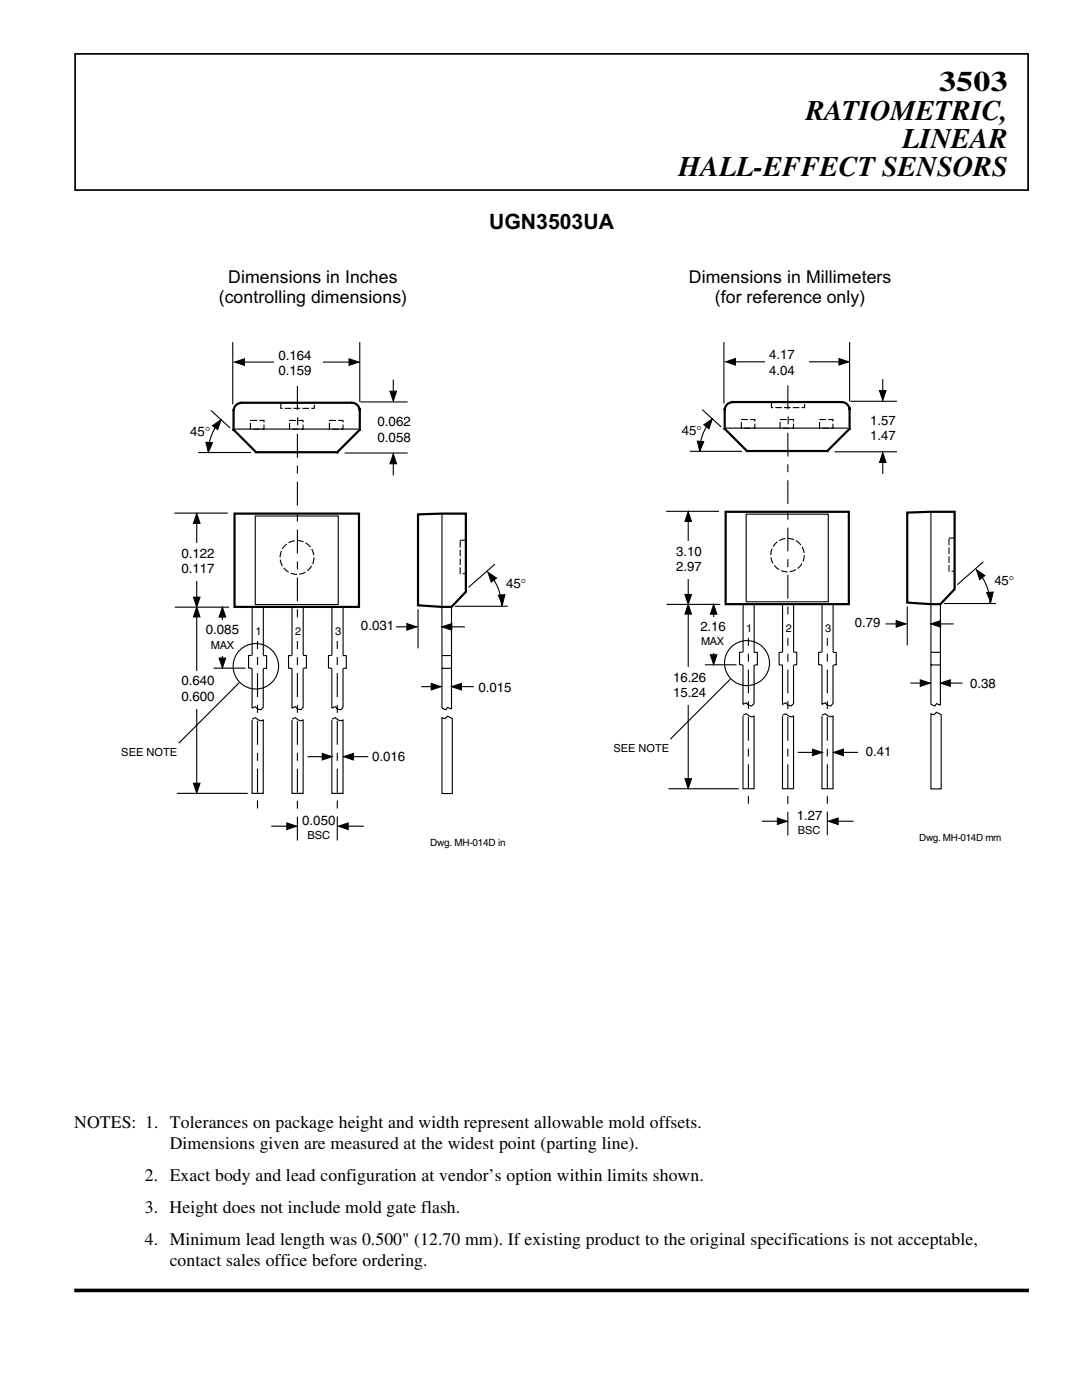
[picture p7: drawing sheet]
<svg xmlns="http://www.w3.org/2000/svg" width="216mm" height="279mm" viewBox="0 0 216 279" stroke-linecap="round" stroke-linejoin="round" font-family="sans-serif">
<path d="M15 10.8h190.1v27.1h-190.1z" fill="none" stroke="#000" stroke-width=".34"/>
<path d="M14.8 257.5h190.5" fill="none" stroke="#000" stroke-width=".72" stroke-linecap="butt"/>
<g fill="none" stroke="#000" stroke-width=".22">
<path d="M146.8 72.2h20.6M169.5 68.3v11.8M176.1 75.7v2.3M144.6 85.4h24.6M157.2 86.4v4.7M157.2 92.7v1.5M157.2 95.8v4.8M166.5 90.2h12.5M169.7 80.1h9.3M176.1 92.3v2.3M157.2 102.1v1.6M157.2 105.3v4.7"/>
<path d="M157.2 111.6v1.6M157.2 114.7v4.8M185.8 102.1v38.5l.7 .3 .4-.5 .7 .3v-20M133 120.6h10.7M148.3 132.7v7.9l.6-.3 .5 .4 .6 .2 .5-.5v-7.7M148.3 120.6v9.6M149.3 127.3v1.6M149.3 130.5v1.5M149.3 133.6v4.8M149.3 139.9v1.6M150.5 120.6v9.6M156.1 132.7v7.9l.7-.3 .4 .4 .7 .2 .4-.5v-7.7"/>
<path d="M156.1 120.6v9.6M157.2 121v1.6M157.2 127.3v1.6M157.2 130.5v1.6M157.2 133.6v4.8M157.2 139.9v1.6M158.4 120.6v9.6M164 132.7v7.9l.6-.3 .5 .4 .6 .2 .5-.5v-7.7M164 120.6v9.6M165.1 127.3v1.6M165.1 130.5v1.5M165.1 133.6v4.8"/>
<path d="M165.1 139.9v1.6M166.2 120.6v9.6M181 121v7.8M181.7 136.3h1.9M185.7 132.7h1.9M189.6 136.3h2.5M148.3 142.8l.6-.4 1.1 .7 .5-.2v14.5h-2.2v-14.5M149.3 143.1v4.7M149.3 149.4v1.6M149.3 152.5v4.7M149.3 158.8v1.6M156.1 142.8l.7-.4 1.1 .7 .4-.2v14.5h-2.2v-14.5"/>
<path d="M157.2 143.1v4.7M157.2 149.4v1.6M157.2 152.6v4.7M157.2 158.9v1.5M164 142.8l.6-.4 1.1 .7 .5-.2v14.5h-2.2v-14.5M165.1 143.1v4.7M165.1 149.4v1.6M165.1 152.5v4.7M165.1 158.8v1.6M185.8 142.5l.6 .1 .5-.4 .9 .4v14.8h-2zM152 163.9h3.1M157.2 162v4.7"/>
<path d="M165.1 162v4.7M167.2 163.9h3.1"/>
</g>
<path d="M147.9 83.7h2.7v1.8h-2.7zM155.7 83.7h2.6v1.8h-2.6zM163.5 83.7h2.7v1.8h-2.7z" fill="none" stroke="#000" stroke-width=".22" stroke-dasharray="1.3 .4" stroke-linecap="butt"/>
<path d="M145.8 80.2h22.2M148.9 90h16.4M167.8 80.2h.1a1.58 1.58 0 0 1 1.6 1.6M169.5 81.3v4.5M169.7 85.4l-4.8 4.8M144.8 102.1h24.6v18.5h-24.6zM181 102.3l9.5-.2v15.5l-2.9 3-6.6-.3z" fill="none" stroke="#000" stroke-width=".44"/>
<path d="M144.8 72.2l2-.6v1.3zM167.4 71.6l2 .6-2 .7zM175.5 78h1.3l-.7 1.9zM176.1 90.3l.7 2h-1.3zM183.6 135.7l2 .6-2 .7zM187.6 136.3l2-.6v1.3zM155.1 163.2l2 .7-2 .7zM165.3 163.9l1.9-.7v1.4z" fill="#000" stroke="#000" stroke-width=".2"/>
<path d="M152.6 68.9h8.7v7.4h-8.7z" fill-rule="evenodd" fill="#fff"/>
<path d="M132.9 102h10.6M137.3 104.1v14.5M148.9 102.6h16.4v17.5h-16.4zM194.9 113.8a9.5 9.5 0 0 1 2.6 6.6M195.8 115l.2 .3M196.2 112.1l-5.2 4.6M197.5 118.2v.1M137.3 122.6v32.8M140.7 132.7h6.3M188.3 120.4h10.4M133.4 157.4h14" fill="none" stroke="#000" stroke-width=".22"/>
<path d="M137.3 102.1l.7 2h-1.3zM194.8 113.7l1.7 1.2-1 .8zM136.7 118.6h1.3l-.7 2zM137.3 120.6l.7 2h-1.3zM196.9 118.3l1.3-.2-.5 2.1zM136.7 155.4h1.3l-.7 2z" fill="#000" stroke="#000" stroke-width=".2"/>
<path d="M132.9 133.2h9.6v7.4h-9.6z" fill-rule="evenodd" fill="#fff"/>
<path d="M142.4 122.6v8.1" fill="none" stroke="#000" stroke-width=".22"/>
<path d="M142.4 120.6l.7 2h-1.4zM141.7 130.7h1.4l-.7 1.9z" fill="#000" stroke="#000" stroke-width=".2"/>
<path d="M138.4 123.1h8.1v7h-8.1z" fill-rule="evenodd" fill="#fff"/>
<path d="M144.4 85.4l4.8 4.7M144.6 81.6v4.2M146.3 80.3h-.1a1.58 1.58 0 0 0-1.6 1.5" fill="none" stroke="#000" stroke-width=".44"/>
<path d="M144.4 68.3v12.3M157.2 76.9v4.8M137.6 90.1h10.4M139.8 88.1v.1M140.1 81.8l3.8 3.4M141.2 84.9l-.2 .3M142.1 83.6a9.5 9.5 0 0 0-2.5 6.4M157.3 83.1v1.6M176.7 124.5h2.1M187.7 124.5h2.6M159.2 150.2h2.9M168.3 150.2h2.9" fill="none" stroke="#000" stroke-width=".22"/>
<path d="M139.1 88l1.3 .1-.8 1.9zM140.4 84.8l1.7-1.2-.6 2zM178.8 123.9l2 .6-2 .7zM185.7 124.5l2-.6v1.3zM162.1 149.5l2 .7-2 .6zM166.3 150.2l2-.7v1.3z" fill="#000" stroke="#000" stroke-width=".2"/>
<path d="M133.3 108h8.8v7.5h-8.8z" fill-rule="evenodd" fill="#fff"/>
<g fill="none" stroke="#000" stroke-width=".22">
<path d="M48.8 72.3h20.8M71.8 68.3v11.9M78.5 75.8v2.3M46.6 85.6h24.9M59.3 86.6v4.8M59.3 92.9v1.6M59.3 96.1v4.8M68.8 90.4h12.5M71.9 80.2h9.4M78.5 92.6v2.3M59.3 102.5v1.6M59.3 105.7v4.8"/>
<path d="M59.3 112.1v1.5M59.3 115.2v4.8M88.2 102.5v38.8l.8 .4 .3-.5 .8 .3v-20.2M34.9 121.2h10.8M50.3 133.4v7.9l.6-.3 .5 .5 .7 .2 .4-.5v-7.8M50.3 121.1v9.7M51.4 127.9v1.6M51.4 131.1v1.6M51.4 134.3v4.8M52.5 121.1v9.8M58.3 133.4v7.9l.6-.3 .5 .5 .6 .2 .5-.5v-7.8M58.3 121.1v9.7"/>
<path d="M59.3 121.6v1.6M59.3 127.9v1.6M59.3 131.1v1.6M59.3 134.3v4.8M60.5 121.2v9.6M66.2 133.4v7.9l.7-.3 .4 .5 .7 .2 .4-.5v-7.8M66.2 121.1v9.7M67.3 127.9v1.6M67.3 131.1v1.6M67.3 134.3v4.8M68.5 121.2v9.6M83.4 121.6v7.8"/>
<path d="M84 137h2M88.2 133.4h1.9M92.1 137h2.5M145.7 135.5l-11.9 12M147.6 132.7h.6M148.2 130.2h-.6v2.5M150.5 130.2h.6v2.5M150.5 132.7h.7M155.5 132.7h.6M156.1 130.2h-.6v2.5M158.4 130.2h.6v2.4M158.4 132.7h.6"/>
<path d="M163.4 132.7h.6M164 130.2h-.7v2.5M166.2 130.2h.7v2.5M166.3 132.7h.6M185.8 130.2h1.8M50.3 143.5l.6-.3 1.2 .6 .4-.1v14.6h-2.2v-14.6M51.4 140.7v1.6M51.4 143.8v4.8M51.4 150.2v1.6M51.4 153.4v4.8M51.4 159.8v1.6M58.3 143.5l.6-.3 1.1 .6 .5-.1v14.6h-2.2v-14.6"/>
<path d="M59.3 140.7v1.6M59.3 143.9v4.8M59.3 150.2v1.6M59.3 153.4v4.8M59.3 159.8v1.6M66.2 143.5l.7-.3 1.1 .6 .4-.1v14.6h-2.2v-14.6M67.3 140.7v1.6M67.3 143.8v4.8M67.3 150.2v1.6M67.3 153.4v4.8M67.3 159.8v1.6M88.2 143.2l.6 .2 .5-.5 1 .5v15h-2.1z"/>
<path d="M54.1 164.9h3.1M59.3 163v4.8M67.3 162.9v4.8M69.5 164.9h3.1"/>
<circle cx="149.1" cy="132.3" r="4.5"/>
</g>
<g fill="none" stroke="#000" stroke-width=".22" stroke-dasharray="1.3 .4" stroke-linecap="butt">
<path d="M50 83.9h2.7v1.8h-2.7zM57.8 83.9h2.7v1.8h-2.7zM65.7 83.9h2.7v1.8h-2.7zM153.9 80.2h6.6v1.1h-6.6zM189.4 107.4h1.1v6.6h-1.1z"/>
<circle cx="157.1" cy="110.8" r="3.3"/>
</g>
<path d="M47.9 80.4h22.4M51 90.2h16.5M70.1 80.4a1.59 1.59 0 0 1 1.7 1.6M71.8 81.4v4.6M71.9 85.6l-4.8 4.8M46.8 102.5h24.8v18.6h-24.8zM83.4 102.7l9.6-.2v15.6l-2.9 3-6.7-.3z" fill="none" stroke="#000" stroke-width=".44"/>
<path d="M46.8 72.3l2-.7v1.3zM69.6 71.6l2 .7-2 .6zM77.8 78.1h1.3l-.6 2zM78.5 90.6l.6 2h-1.3zM86 136.4l2 .6-2 .7zM90.1 137l2-.6v1.3zM57.2 164.2l2 .7-2 .7zM67.5 164.9l2-.7v1.4z" fill="#000" stroke="#000" stroke-width=".2"/>
<path d="M54.7 68.9h9.7v7.5h-9.7z" fill-rule="evenodd" fill="#fff"/>
<path d="M34.8 102.4h10.7M39.3 104.5v14.7M50.9 103h16.6v17.6h-16.6zM97.4 114.3a9.5 9.5 0 0 1 2.7 6.6M98.3 115.5l.2 .3M98.8 112.6l-5.3 4.6M100.1 118.7v.1M39.3 123.1v33.2M42.6 133.3h6.4M90.8 121h10.5M35.3 158.3h14.1" fill="none" stroke="#000" stroke-width=".22"/>
<path d="M39.3 102.5l.6 2h-1.3zM97.4 114.2l1.7 1.2-1.1 .8zM38.6 119.2h1.3l-.6 2zM39.3 121.1l.6 2h-1.3zM99.4 118.8l1.3-.1-.4 2zM38.6 156.3h1.3l-.6 2z" fill="#000" stroke="#000" stroke-width=".2"/>
<path d="M34.8 133.9h9.7v7.5h-9.7z" fill-rule="evenodd" fill="#fff"/>
<path d="M44.4 123.2v8.1" fill="none" stroke="#000" stroke-width=".22"/>
<path d="M44.4 121.2l.6 2h-1.3zM43.7 131.3h1.3l-.6 2z" fill="#000" stroke="#000" stroke-width=".2"/>
<path d="M39.6 123.7h9.8v7.1h-9.8z" fill-rule="evenodd" fill="#fff"/>
<path d="M46.5 85.6l4.7 4.8M46.6 81.7v4.3M48.3 80.4a1.59 1.59 0 0 0-1.7 1.6" fill="none" stroke="#000" stroke-width=".44"/>
<path d="M46.4 68.3v12.4M59.3 77v4.8M39.6 90.3h10.5M41.7 88.3v.1M42.1 81.9l3.8 3.5M43.2 85l-.3 .4M44.1 83.8a9.5 9.5 0 0 0-2.5 6.4M59.4 83.3v1.6M79 125.1h2.2M90.1 125.1h2.7M61.3 151h3M70.5 151h3" fill="none" stroke="#000" stroke-width=".22"/>
<path d="M41.1 88.2l1.3 .2-.8 1.9zM42.4 85l1.7-1.2-.7 2zM81.2 124.4l2 .7-2 .7zM88.2 125.1l1.9-.7v1.4zM64.3 150.3l2 .7-2 .7zM68.5 151l2-.7v1.4z" fill="#000" stroke="#000" stroke-width=".2"/>
<path d="M34.8 108.5h9.7v7.5h-9.7z" fill-rule="evenodd" fill="#fff"/>
<g fill="none" stroke="#000" stroke-width=".22">
<path d="M47.7 136.2l-12.1 12.1M49.6 133.4h.7M50.2 130.8h-.6v2.5M52.6 130.8h.6v2.6M52.6 133.4h.6M57.6 133.4h.6M58.2 130.8h-.6v2.6M60.5 130.8h.6l.1 2.6h-.7M66.2 130.8h-.7l.1 2.6h.6M68.5 130.8h.6v2.6M68.5 133.4h.6M88.2 130.8h1.9"/>
<circle cx="51.1" cy="133" r="4.5"/>
</g>
<g fill="none" stroke="#000" stroke-width=".22" stroke-dasharray="1.3 .4" stroke-linecap="butt">
<path d="M56 80.4h6.7v1.1h-6.7zM91.8 107.8h1.1v6.7h-1.1z"/>
<circle cx="59.3" cy="111.3" r="3.4"/>
</g>
<g font-size="5.6">
<text x="160.8" y="23.9">RATIOMETRIC,</text>
<text x="187.4" y="18.2">3503</text>
<text x="180.1" y="29.5">LINEAR</text>
<text x="135.4" y="35.1">HALL-EFFECT SENSORS</text>
</g>
<text font-size="4.2" x="97.6" y="45.7">UGN3503UA</text>
<g font-size="3.5">
<text x="45.6" y="56.6">Dimensions in Inches</text>
<text x="137.5" y="56.6">Dimensions in Millimeters</text>
<text x="43.6" y="60.5">(controlling dimensions)</text>
<text x="142.7" y="60.5">(for reference only)</text>
<text x="14.8" y="225.1">NOTES: 1. Tolerances on package height and width represent allowable mold offsets.</text>
<text x="33.9" y="229.3">Dimensions given are measured at the widest point (parting line).</text>
<text x="28.9" y="235.7">2. Exact body and lead configuration at vendor’s option within limits shown.</text>
<text x="28.9" y="242">3. Height does not include mold gate flash.</text>
<text x="28.9" y="248.4">4. Minimum lead length was 0.500&quot; (12.70 mm). If existing product to the original specifications is not acceptable,</text>
<text x="33.9" y="252.6">contact sales office before ordering.</text>
</g>
<g font-size="2.7">
<text x="55.6" y="71.8">0.164</text>
<text x="55.6" y="74.9">0.159</text>
<text x="38" y="87">45°</text>
<text x="75.3" y="85">0.062</text>
<text x="75.3" y="88.1">0.058</text>
<text x="36.2" y="111.3">0.122</text>
<text x="36.2" y="114.4">0.117</text>
<text x="101" y="117.3">45°</text>
<text x="72" y="125.7">0.031</text>
<text x="41.1" y="126.6">0.085</text>
<text x="36.2" y="136.7">0.640</text>
<text x="36.2" y="139.8">0.600</text>
<text x="95.5" y="138.1">0.015</text>
<text x="74.2" y="151.8">0.016</text>
<text x="60.3" y="164.6">0.050</text>
</g>
<g font-size="2.6">
<text x="153.5" y="71.7">4.17</text>
<text x="153.5" y="74.8">4.04</text>
<text x="136" y="86.8">45°</text>
<text x="173.7" y="84.8">1.57</text>
<text x="173.7" y="87.9">1.47</text>
<text x="134.9" y="110.9">3.10</text>
<text x="134.9" y="113.9">2.97</text>
<text x="198.4" y="116.8">45°</text>
<text x="139.7" y="126">2.16</text>
<text x="170.6" y="125.1">0.79</text>
<text x="134.3" y="136">16.26</text>
<text x="193.6" y="137.4">0.38</text>
<text x="134.3" y="139.1">15.24</text>
<text x="172.8" y="150.9">0.41</text>
<text x="159" y="163.6">1.27</text>
</g>
<g font-size="2.2">
<text x="42.1" y="129.5">MAX</text>
<text x="51" y="126.8">1</text>
<text x="58.9" y="126.8">2</text>
<text x="66.9" y="126.8">3</text>
<text x="139.9" y="128.8">MAX</text>
<text x="148.9" y="126.2">1</text>
<text x="156.8" y="126.2">2</text>
<text x="164.7" y="126.2">3</text>
<text x="24.2" y="150.9">SEE NOTE</text>
<text x="122.4" y="150">SEE NOTE</text>
<text x="61.3" y="167.5">BSC</text>
<text x="159.2" y="166.5">BSC</text>
</g>
<g font-size="2">
<text x="183.4" y="167.8">Dwg. MH-014D mm</text>
<text x="85.8" y="168.8">Dwg. MH-014D in</text>
</g>
</svg>
